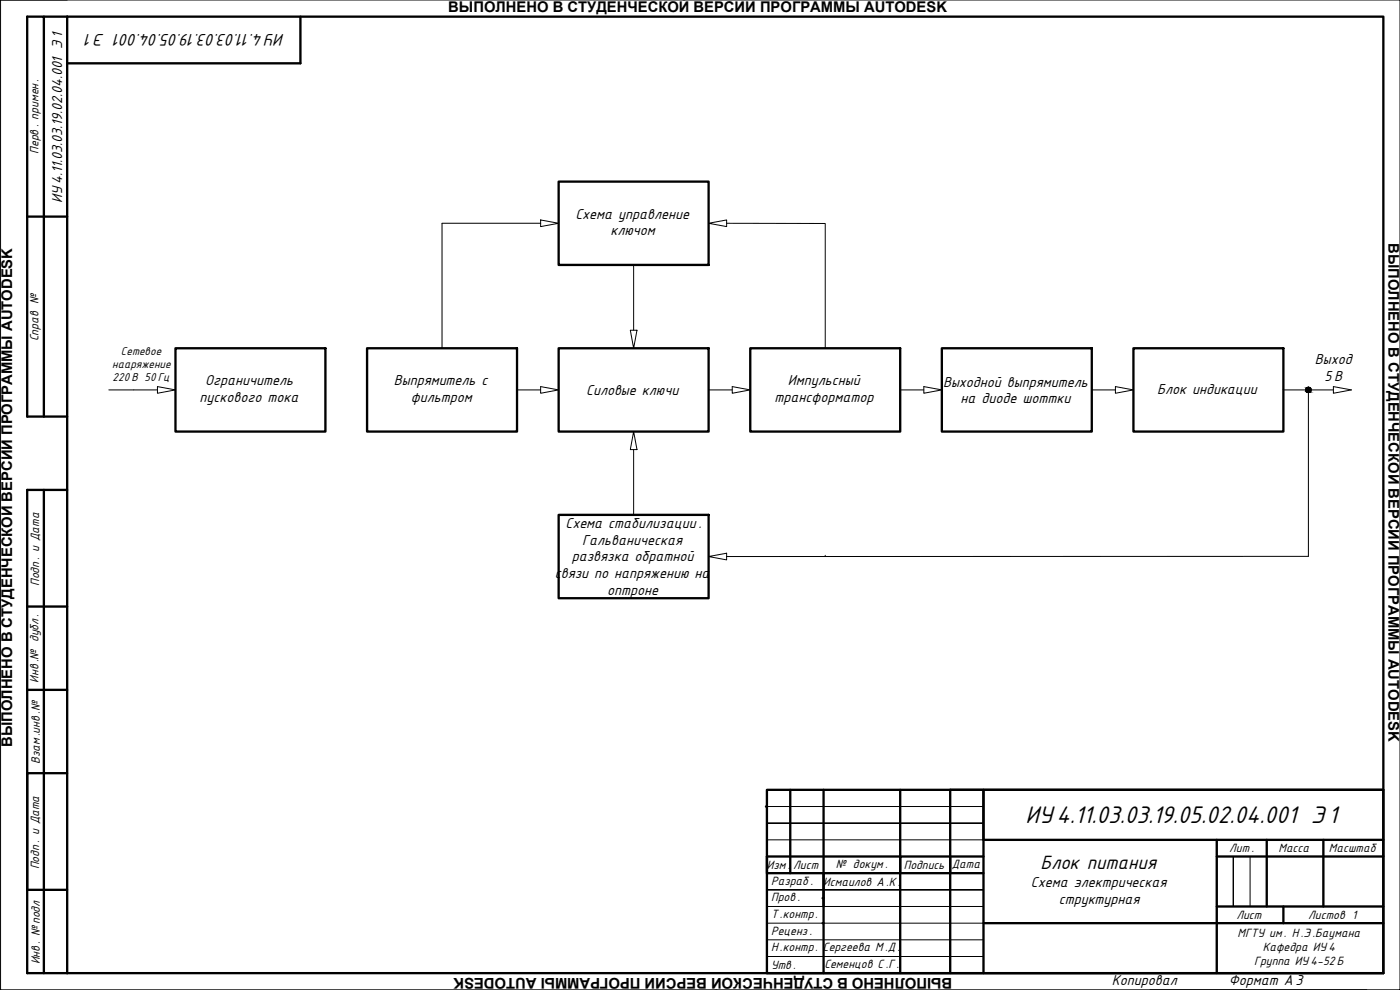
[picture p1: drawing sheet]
<svg xmlns="http://www.w3.org/2000/svg" width="420mm" height="297mm" viewBox="0 0 420 297" stroke-linecap="round" stroke-linejoin="round" font-family="sans-serif">
<!-- layer: border -->
<path d="M.2 0h420v297h-420zM.2 0h20M230.2 242h65M230.2 252h65M295.2 247h-65h65M370.2 257v15M375.2 257v15M230.2 272h65M230.2 277h65M295.2 267h-65h65M230.2 282h65M247.2 287h-17h65h-25" fill="none" stroke="#000" stroke-width=".3"/>
<g fill="none" stroke="#000" stroke-width=".7">
<path d="M13.2 5h7M20.2 5h395v287M20.2 5v287M90.2 5v14h-70M8.2 65h12M13.2 125v-120h-5v120h12M13.2 147v145M20.2 147h-12v145h407M8.2 182h12M8.2 207h12M20.2 232h-12v35h12M237.2 237v25"/>
<path d="M247.2 237v55M270.2 237v55M415.2 237h-120v15h120M270.2 257h-40v5h65M285.2 257h10M365.2 257h50M365.2 252v40M380.2 252v20M397.2 252v20M247.2 262v10M270.2 262v-5h15v5M295.2 277h120"/>
<path d="M365.2 272h50M385.2 272v5M230.2 292v-55h185v55M285.2 292v-55h10v55"/>
</g>
<!-- layer: Sheet -->
<g fill="none" stroke="#000" stroke-width=".3">
<path d="M162.3 66l5.4 1-5.4 1zM162.3 67h-29.6v37.5M190.2 79.5v19.6M212.7 67l5.4-1v2zM218.1 67l29.6 .1v37.4M189.2 99.1h2l-1 5.4zM32.7 117h14.6M47.3 116l5.4 1-5.4 1zM155.2 117h7.1M162.3 116l5.4 1-5.4 1zM212.7 117h7.1M219.8 116l5.4 1-5.4 1z"/>
<path d="M270.2 117h7.1M277.3 116l5.4 1-5.4 1zM327.7 117h7.1M334.8 116l5.4 1-5.4 1zM385.2 117h15M392.7 117v49.9l-174.6 .1M400.2 116l5.4 1-5.4 1zM190.2 129.5l1 5.4h-2zM190.2 134.9v19.6M212.7 167l5.4-1v2zM247.7 166.6v.3"/>
</g>
<path d="M167.7 54.5h45v25h-45zM52.7 104.5h45v25h-45zM110.2 104.5h45v25h-45zM167.7 104.5h45v25h-45zM225.2 104.5h45v25h-45zM282.7 104.5h45v25h-45zM340.2 104.5h45v25h-45zM167.7 154.5h45v25h-45z" fill="none" stroke="#000" stroke-width=".7"/>
<g fill="#000" stroke="#000" stroke-width=".3">
<path d="M392.5 116.2h.3z"/>
<path d="M392.5 116.2h.5zM392.4 116.2h.6z"/>
<path d="M392.4 117.8h.5zM392.4 117.8h.3z"/>
<path d="M392.4 116.2l.7 .1zM392.2 116.3h.9z"/>
<path d="M392.3 117.7h.7zM392.3 117.7l.6 .1z"/>
<path d="M392.2 116.3l1 .1zM392.1 116.4h1.1z"/>
<path d="M392.2 117.6h1zM392.2 117.6l.8 .1z"/>
<path d="M392.1 116.4l1.2 .1zM392.1 116.4l1.2 .1h-1.3z"/>
<path d="M392.1 117.5h1.2zM392.1 117.5l1.1 .1z"/>
<path d="M392 116.5l1.4 .2zM392 116.5l1.4 .2h-1.5z"/>
<path d="M392 117.4h1.4zM392 117.4l1.3 .1z"/>
<path d="M391.9 116.7l1.5 .1zM391.9 116.7l1.5 .1z"/>
<path d="M391.9 117.3h1.5zM391.9 117.3l1.5 .1z"/>
<path d="M391.9 116.8l1.6 .2-.1-.2zM391.9 116.8l1.6 .2h-1.6z"/>
<path d="M391.9 117l1.6 .1zM391.9 117l1.6 .1z"/>
<path d="M391.9 117.1h1.6zM391.9 117.1l1.5 .2z"/>
</g>
<!-- layer: border -->
<g fill="#000">
<circle cx="380.2" cy="237" r=".2"/>
<circle cx="230.2" cy="242" r=".35"/>
<circle cx="247.2" cy="277" r=".35"/>
<circle cx="247.2" cy="269.5" r=".35"/>
<circle cx="285.2" cy="264.5" r=".35"/>
<circle cx="415.2" cy="292" r=".2"/>
</g>
<path d="M247.2 237h23M397.2 237h18M415.2 257v-5v5" fill="none" stroke="#000" stroke-width=".4"/>
<!-- layer: Text -->
<path d="M345.2 297h65" fill="none" stroke="#000" stroke-width=".3"/>
<text font-size="8" x="307.7" y="247">ИУ 4.11.03.03.19.05.02.04.001 Э1</text>
<text font-size="6.4" x="312.2" y="260.9">Блок питания</text>
<text font-size="5.6" x="85.4" y="10.2" transform="rotate(180 85.4 10.2)">ИУ4.11.03.03.19.05.04.001 Э 1</text>
<g font-size="4.8">
<text x="18.6" y="60.9" transform="rotate(-90 18.6 60.9)">ИУ4.11.03.03.19.02.04.001 Э 1</text>
<text x="172.7" y="65.6">Схема управление</text>
<text x="183.2" y="70.6">ключом</text>
<text x="394.6" y="109.2">Выход</text>
<text x="61.6" y="115.5">Ограничитель</text>
<text x="118.2" y="115.5">Выпрямитель с</text>
<text x="175.9" y="118.5">Силовые ключи</text>
<text x="236.5" y="115.5">Импульсный</text>
<text x="283" y="116">Выходной выпрямитель</text>
<text x="347.3" y="118.3">Блок индикации</text>
<text x="397.5" y="114.2">5В</text>
<text x="59.9" y="120.5">пускового тока</text>
<text x="123.3" y="120.5">фильтром</text>
<text x="232.5" y="120.5">трансформатор</text>
<text x="288.3" y="121">на диоде шоттки</text>
<text x="169.7" y="158.4">Схема стабилизации .</text>
<text x="174.8" y="163.4">Гальваническая</text>
<text x="166.5" y="173.4">связи по напряжению на</text>
<text x="171.6" y="168.4">развязка обратной</text>
<text x="182.2" y="178.4">оптроне</text>
<text x="309.4" y="266.2">Схема электрическая</text>
<text x="317.7" y="271.2">структурная</text>
<text x="333.7" y="295.5">Копировал</text>
<text x="368.8" y="295.5">Формат А 3</text>
</g>
<g font-size="4.4">
<text x="134.5" y="3.5">ВЫПОЛНЕНО В СТУДЕНЧЕСКОЙ ВЕРСИИ ПРОГРАММЫ AUTODESK</text>
<text x="416.7" y="72.9" transform="rotate(90 416.7 72.9)">ВЫПОЛНЕНО В СТУДЕНЧЕСКОЙ ВЕРСИИ ПРОГРАММЫ AUTODESK</text>
<text x="3.7" y="224.1" transform="rotate(-90 3.7 224.1)">ВЫПОЛНЕНО В СТУДЕНЧЕСКОЙ ВЕРСИИ ПРОГРАММЫ AUTODESK</text>
<text x="285.8" y="293.5" transform="rotate(180 285.8 293.5)">ВЫПОЛНЕНО В СТУДЕНЧЕСКОЙ ВЕРСИИ ПРОГРАММЫ AUTODESK</text>
</g>
<g font-size="4">
<text x="11.5" y="46.2" transform="rotate(-90 11.5 46.2)">Перв . примен.</text>
<text x="11.5" y="102.4" transform="rotate(-90 11.5 102.4)">Справ №</text>
<text x="11.7" y="175.8" transform="rotate(-90 11.7 175.8)">Подп. и Дата</text>
<text x="11.5" y="204.8" transform="rotate(-90 11.5 204.8)">Инв.№ дубл .</text>
<text x="11.9" y="229.2" transform="rotate(-90 11.9 229.2)">Взам.инв .№</text>
<text x="368.9" y="255.7">Лит.</text>
<text x="383.7" y="255.7">Масса</text>
<text x="398.8" y="255.7">Масштаб</text>
<text x="11.7" y="260.8" transform="rotate(-90 11.7 260.8)">Подп. и Дата</text>
<text x="230.1" y="260.7">Изм.</text>
<text x="238.1" y="260.7">Лист</text>
<text x="250.8" y="260.4">№ докум .</text>
<text x="271.2" y="260.7">Подпись</text>
<text x="285.6" y="260.6">Дата</text>
<text x="231.4" y="265.4">Разраб .</text>
<text x="247" y="265.7">Исмаилов А .К .</text>
<text x="231.4" y="270.4">Пров .</text>
<text x="231.4" y="275.4">Т.контр.</text>
<text x="371.1" y="275.7">Лист</text>
<text x="392.6" y="275.7">Листов 1</text>
<text x="231.4" y="280.6">Реценз.</text>
<text x="371.4" y="281.2">МГТУ им. Н .Э.Баумана</text>
<text x="231.4" y="285.4">Н.контр. Сергеева М .Д.</text>
<text x="379" y="285.4">Кафедра ИУ 4</text>
<text x="11.9" y="289.4" transform="rotate(-90 11.9 289.4)">Инв . № подл</text>
<text x="231.4" y="290.7">Утв .</text>
<text x="247.4" y="290.5">Семенцов С .Г.</text>
<text x="376.4" y="289.5">Группа ИУ 4-52 Б</text>
</g>
<g font-size="3.8">
<text x="36.3" y="106.5">Сетевое</text>
<text x="33.7" y="110.5">нааряжение</text>
<text x="33.8" y="114.4">220 В 50 Гц</text>
</g>
</svg>
